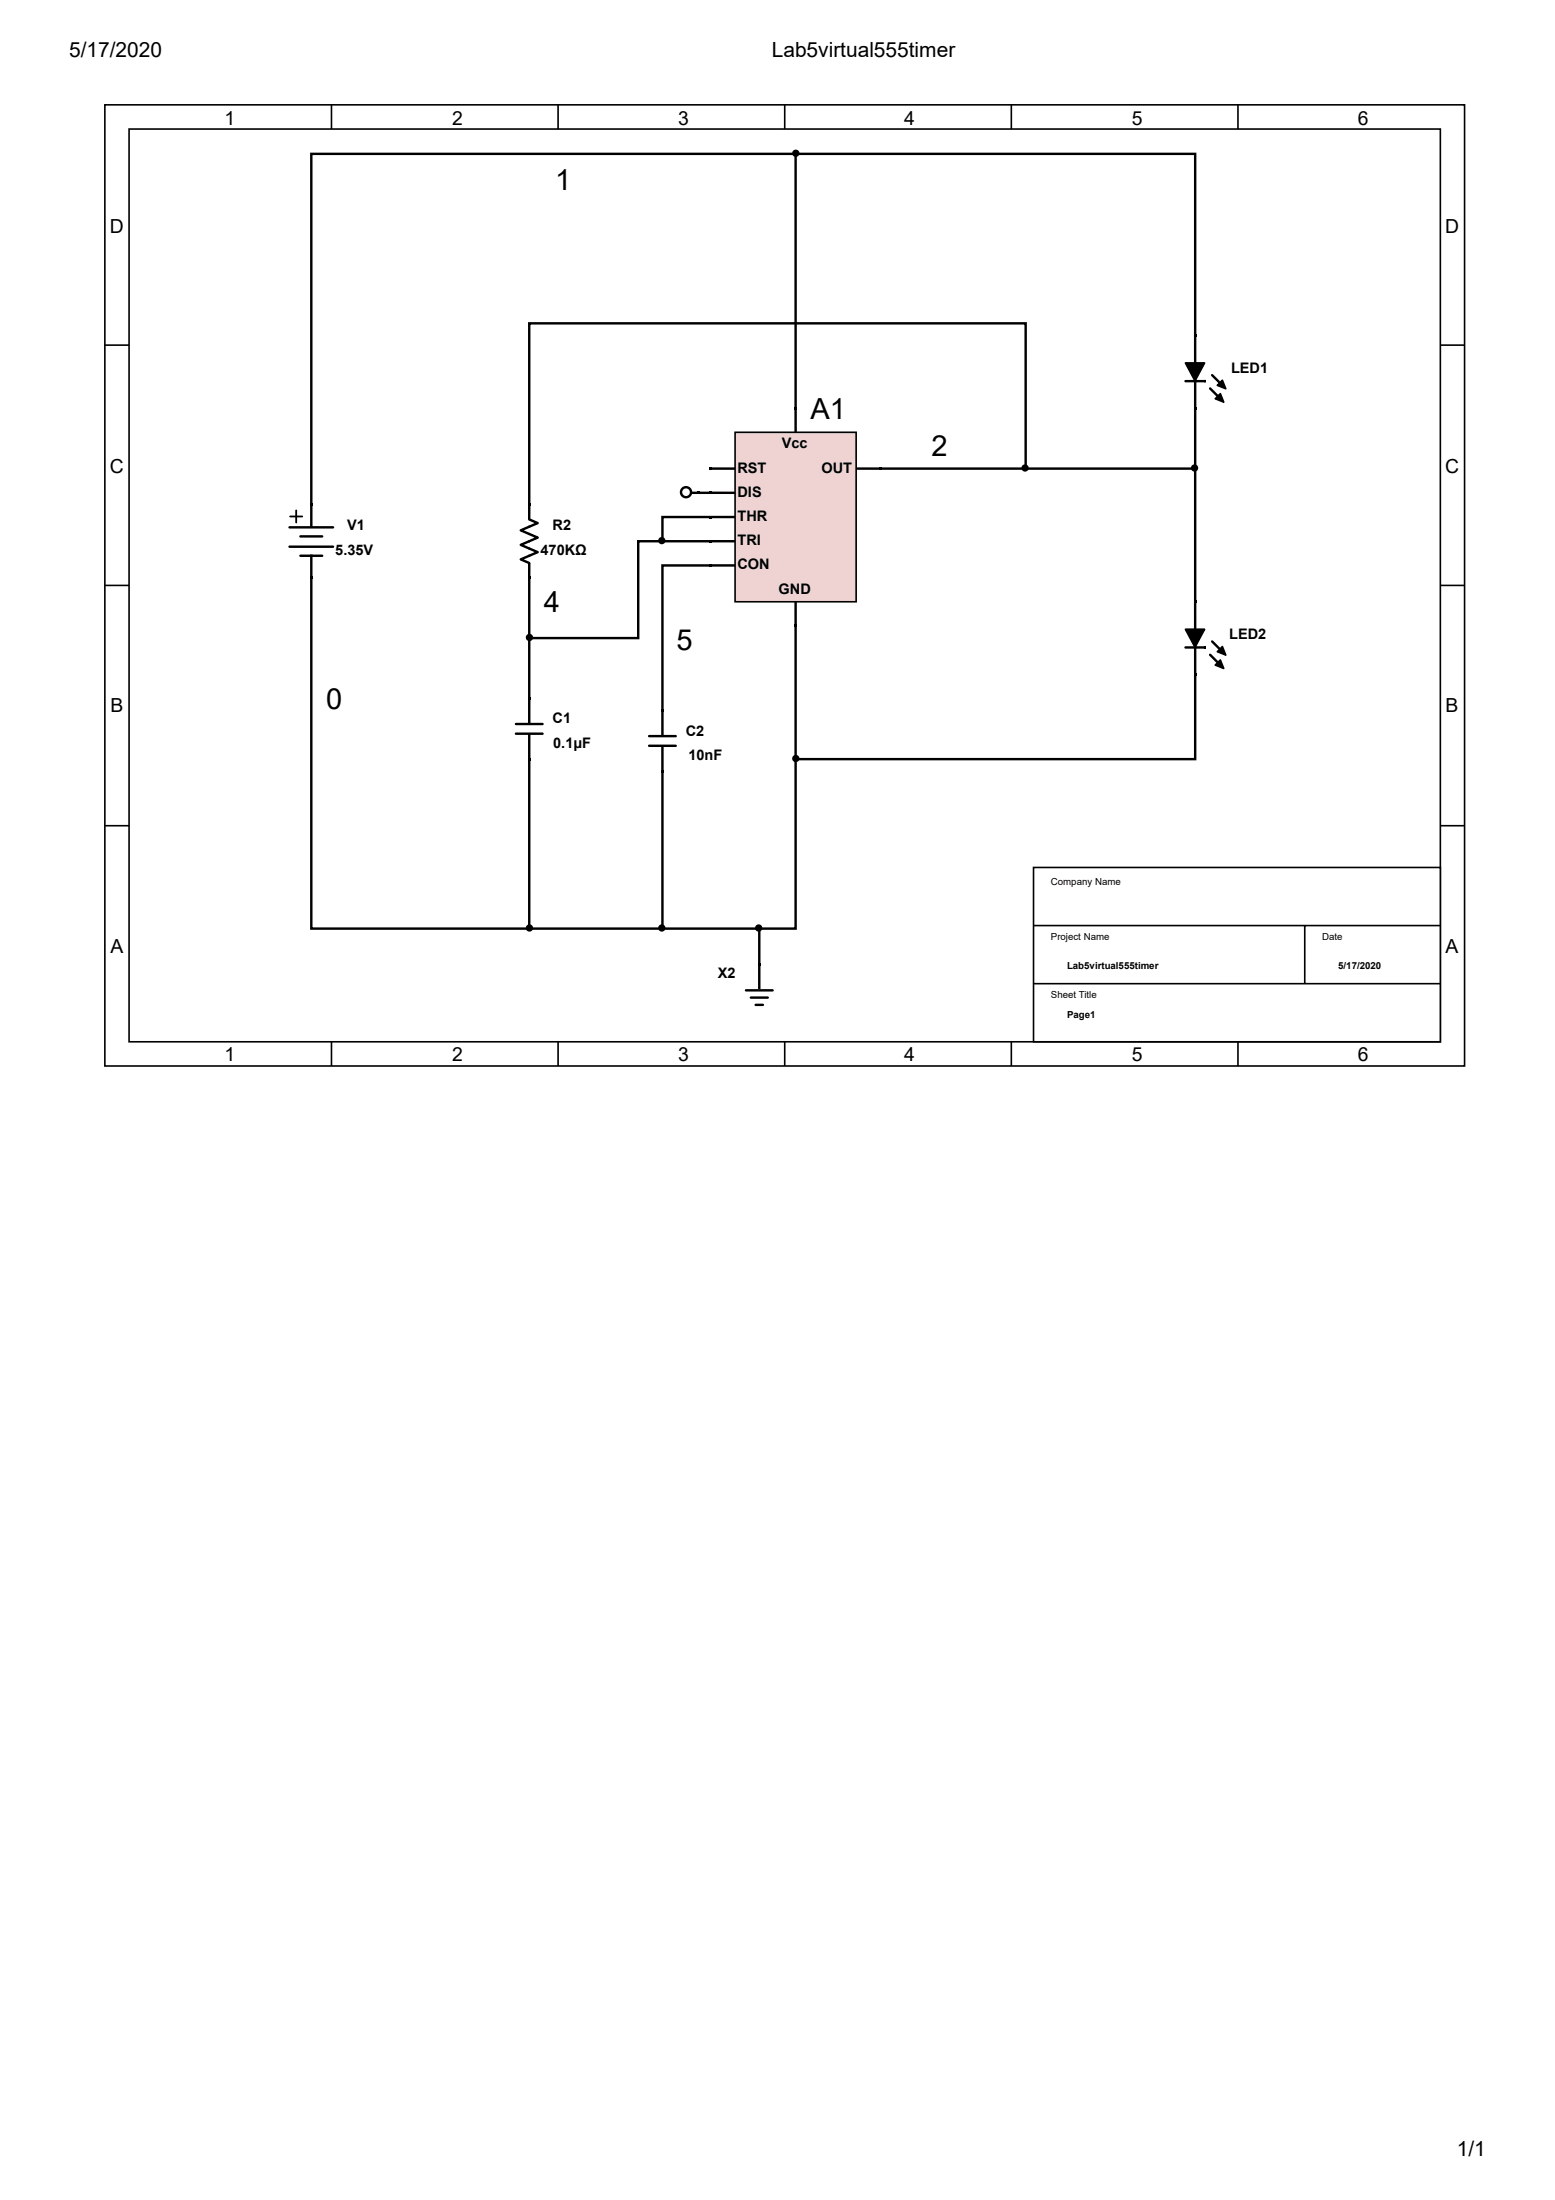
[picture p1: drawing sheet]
<svg xmlns="http://www.w3.org/2000/svg" width="210mm" height="297mm" viewBox="0 0 210 297" stroke-linecap="round" stroke-linejoin="round" font-family="sans-serif">
<g fill="none" stroke="#000" stroke-width=".22">
<path d="M14.2 14.2h183.5v129.7h-183.5zM17.4 17.4h177v123.2h-177zM44.7 14.2v3.2M75.3 14.2v3.2M105.9 14.2v3.2M136.5 14.2v3.2M167.1 14.2v3.2M14.2 46.6h3.2M194.4 46.6h3.3M14.2 79h3.2M194.4 79h3.3M14.2 111.5h3.2"/>
<path d="M194.4 111.5h3.3M44.7 140.6v3.3M75.3 140.6v3.3M105.9 140.6v3.3M136.5 140.6v3.3M167.1 140.6v3.3"/>
</g>
<path d="M139.5 117.1h54.9v23.5h-54.9z" fill="#fff"/>
<path d="M139.5 117.1h54.9v23.5h-54.9zM139.5 125h54.9M139.5 132.8h54.9M176.1 125v7.8" fill="none" stroke="#000" stroke-width=".22"/>
<path d="M99.2 58.4h16.4v22.8h-16.4z" fill="#efd3d2"/>
<path d="M99.2 58.4h16.4v22.8h-16.4z" fill="none" stroke="#000" stroke-width=".22"/>
<path d="M107.2 54.9h.4v.4h-.4zM94.2 66.4h.3v.3h-.3zM95.8 63.1h.3v.3h-.3zM95.8 66.4h.3v.3h-.3zM95.8 69.6h.3v.4h-.3zM95.8 72.9h.3v.3h-.3zM95.8 76.2h.3v.3h-.3zM118.7 63.1h.3v.3h-.3zM107.2 84.3h.4v.4h-.4z" fill="#000"/>
<path d="M107.4 55.3v2.9M96.1 63.3h3M96.1 66.5h3M96.1 69.8h3M96.1 73.1h3M96.1 76.3h3M115.7 63.3h3M107.4 81.4v2.9" fill="none" stroke="#000" stroke-width=".13"/>
<path d="M107.4 55.3v2.9M96.1 63.3h3M96.1 66.5h3M96.1 69.8h3M96.1 73.1h3M96.1 76.3h3M115.7 63.3h3M107.4 81.4v2.9" fill="none" stroke="#000" stroke-width=".33"/>
<circle cx="92.6" cy="66.4" r=".68" fill="#fff"/>
<g fill="none" stroke="#000" stroke-width=".33">
<path d="M107.7 20.8h53.6v24.5M107.4 55.1v-34.3h-65.4v47.4M160 51.5h2.7h-.1M161.3 45.5v9.4M161.3 55.1v26.1M163.3 52.4l1.4 1.4M163.6 50.6l1.4 1.4M39.1 71.2h5.9M39.1 73.8h5.9M40.5 72.4h3M40.5 75h3M42 78v47.4h65.4v-40.9"/>
<path d="M42 68.3v2.8M42 75v2.8M71.4 70.1l1.2 .5-2.3 1 2.3 1-2.3 1 2.3 .9-2.3 1 1.1 .5M71.4 68.3v1.7M71.4 76.2v1.6M71.4 78v16.3M93.5 66.5h.7M94.3 66.5h1.6M95.9 76.3h-6.5v19.6M95.9 73.1h-9.8v13h-14.3M95.9 69.8h-6.5v2.9M118.8 63.3h42.2"/>
<path d="M138.4 62.9v-19.2h-67v24.5M69.6 99.1h3.6M69.6 97.7h3.6M71.4 94.5v3.1M71.4 99.2v3.1M87.6 99.4h3.6M89.4 96.1v3.1M160 87.4h2.7h-.1M161.3 81.4v9.5M161.3 91v11.5h-53.6M163.3 88.4l1.4 1.4M163.6 86.6l1.4 1.4"/>
<path d="M71.4 102.5v22.5M87.6 100.7h3.6M89.4 100.9v3.1M89.4 104.1v20.9M100.7 133.7h3.6M101.3 134.7h2.3M102 135.7h1M102.5 125.7v4.6M102.5 130.4v3"/>
<circle cx="107.4" cy="20.7" r=".33"/>
<circle cx="89.3" cy="73" r=".33"/>
<circle cx="92.6" cy="66.4" r=".68"/>
<circle cx="138.4" cy="63.2" r=".33"/>
<circle cx="161.2" cy="63.2" r=".33"/>
<circle cx="71.5" cy="86.1" r=".33"/>
<circle cx="107.4" cy="102.4" r=".33"/>
<circle cx="71.5" cy="125.3" r=".33"/>
<circle cx="89.3" cy="125.3" r=".33"/>
<circle cx="102.4" cy="125.3" r=".33"/>
</g>
<g fill="#000">
<path d="M161.2 54.9h.3v.4h-.3zM161.2 45.1h.3v.4h-.3zM160 49h2.6l-1.3 2.4zM164 53.8l.7-.7 .5 1.2zM165 51.3l.5 1.2-1.2-.5zM41.9 68h.3v.3h-.3zM41.9 77.8h.3v.3h-.3zM71.3 68h.3v.3h-.3zM71.3 77.8h.3v.3h-.3zM71.4 68.3v1.7zM71.4 76.2v1.6zM71.3 94.2h.3v.3h-.3z"/>
<path d="M89.2 95.8h.4v.3h-.4zM161.2 90.9h.3v.3h-.3zM161.2 81.1h.3v.3h-.3zM160 85h2.6l-1.3 2.4zM164 89.8l.7-.7 .5 1.1zM165 87.3l.5 1.1-1.2-.4zM71.3 102.3h.3v.4h-.3zM89.2 104h.4v.3h-.4zM102.3 130.1h.4v.3h-.4z"/>
<circle cx="107.4" cy="20.7" r=".33"/>
<circle cx="89.3" cy="73" r=".33"/>
<circle cx="138.4" cy="63.2" r=".33"/>
<circle cx="161.2" cy="63.2" r=".33"/>
<circle cx="71.5" cy="86.1" r=".33"/>
<circle cx="107.4" cy="102.4" r=".33"/>
<circle cx="71.5" cy="125.3" r=".33"/>
<circle cx="89.3" cy="125.3" r=".33"/>
<circle cx="102.4" cy="125.3" r=".33"/>
</g>
<path d="M39.2 69.7h1.6M40 68.9v1.6" fill="none" stroke="#000" stroke-width=".25"/>
<path d="M160 49h2.6l-1.3 2.4zM160 85h2.6l-1.3 2.4z" fill="none" stroke="#000" stroke-width=".24"/>
<path d="M161.3 45.5v9.4M71.4 94.5v3.1M71.4 99.2v3.1M89.4 96.1v3.1M161.3 81.4v9.5M89.4 100.9v3.1M102.5 130.4v3" fill="none" stroke="#000" stroke-width=".13"/>
<path d="M164 53.8l.7-.7 .5 1.2zM165 51.3l.5 1.2-1.2-.5zM164 89.8l.7-.7 .5 1.1zM165 87.3l.5 1.1-1.2-.4z" fill="none" stroke="#000" stroke-width=".22"/>
<g font-size="3.9">
<text x="74.9" y="25.6">1</text>
<text x="109.4" y="56.5">A1</text>
<text x="125.7" y="61.5">2</text>
<text x="73.4" y="82.7">4</text>
<text x="91.3" y="87.7">5</text>
<text x="44" y="95.8">0</text>
</g>
<g font-size="2.8">
<text x="9.3" y="7.8">5/17/2020</text>
<text x="104.2" y="7.8">Lab5virtual555timer</text>
<text x="196.6" y="291">1/1</text>
</g>
<g font-size="2.6">
<text x="30.3" y="16.8">1</text>
<text x="61" y="16.8">2</text>
<text x="91.5" y="16.8">3</text>
<text x="122.1" y="16.8">4</text>
<text x="152.8" y="16.8">5</text>
<text x="183.3" y="16.8">6</text>
<text x="14.8" y="31.4">D</text>
<text x="195" y="31.4">D</text>
<text x="14.8" y="63.9">C</text>
<text x="195" y="63.9">C</text>
<text x="14.9" y="96.1">B</text>
<text x="195.1" y="96.1">B</text>
<text x="14.9" y="128.6">A</text>
<text x="195.1" y="128.6">A</text>
<text x="30.3" y="143.2">1</text>
<text x="61" y="143.2">2</text>
<text x="91.5" y="143.2">3</text>
<text x="122.1" y="143.2">4</text>
<text x="152.8" y="143.2">5</text>
<text x="183.3" y="143.2">6</text>
</g>
<g font-size="2">
<text x="166.2" y="50.4">LED1</text>
<text x="99.5" y="63.8">RST</text>
<text x="105.5" y="60.5">Vcc</text>
<text x="110.9" y="63.8">OUT</text>
<text x="46.9" y="71.5">V1</text>
<text x="74.6" y="71.5">R2</text>
<text x="99.5" y="67.1">DIS</text>
<text x="99.5" y="70.3">THR</text>
<text x="45.3" y="74.9">5.35V</text>
<text x="73" y="74.9">470KΩ</text>
<text x="99.5" y="73.6">TRI</text>
<text x="99.5" y="76.9">CON</text>
<text x="105.1" y="80.2">GND</text>
<text x="165.9" y="86.2">LED2</text>
<text x="74.6" y="97.7">C1</text>
<text x="74.7" y="101">0.1μF</text>
<text x="92.6" y="99.3">C2</text>
<text x="92.9" y="102.6">10nF</text>
<text x="96.9" y="132">X2</text>
</g>
<g font-size="1.3">
<text x="141.8" y="119.5">Company Name</text>
<text x="141.8" y="126.9">Project Name</text>
<text x="144" y="130.8">Lab5virtual555timer</text>
<text x="178.5" y="126.9">Date</text>
<text x="180.6" y="130.8">5/17/2020</text>
<text x="141.8" y="134.8">Sheet Title</text>
<text x="144" y="137.4">Page1</text>
</g>
</svg>
